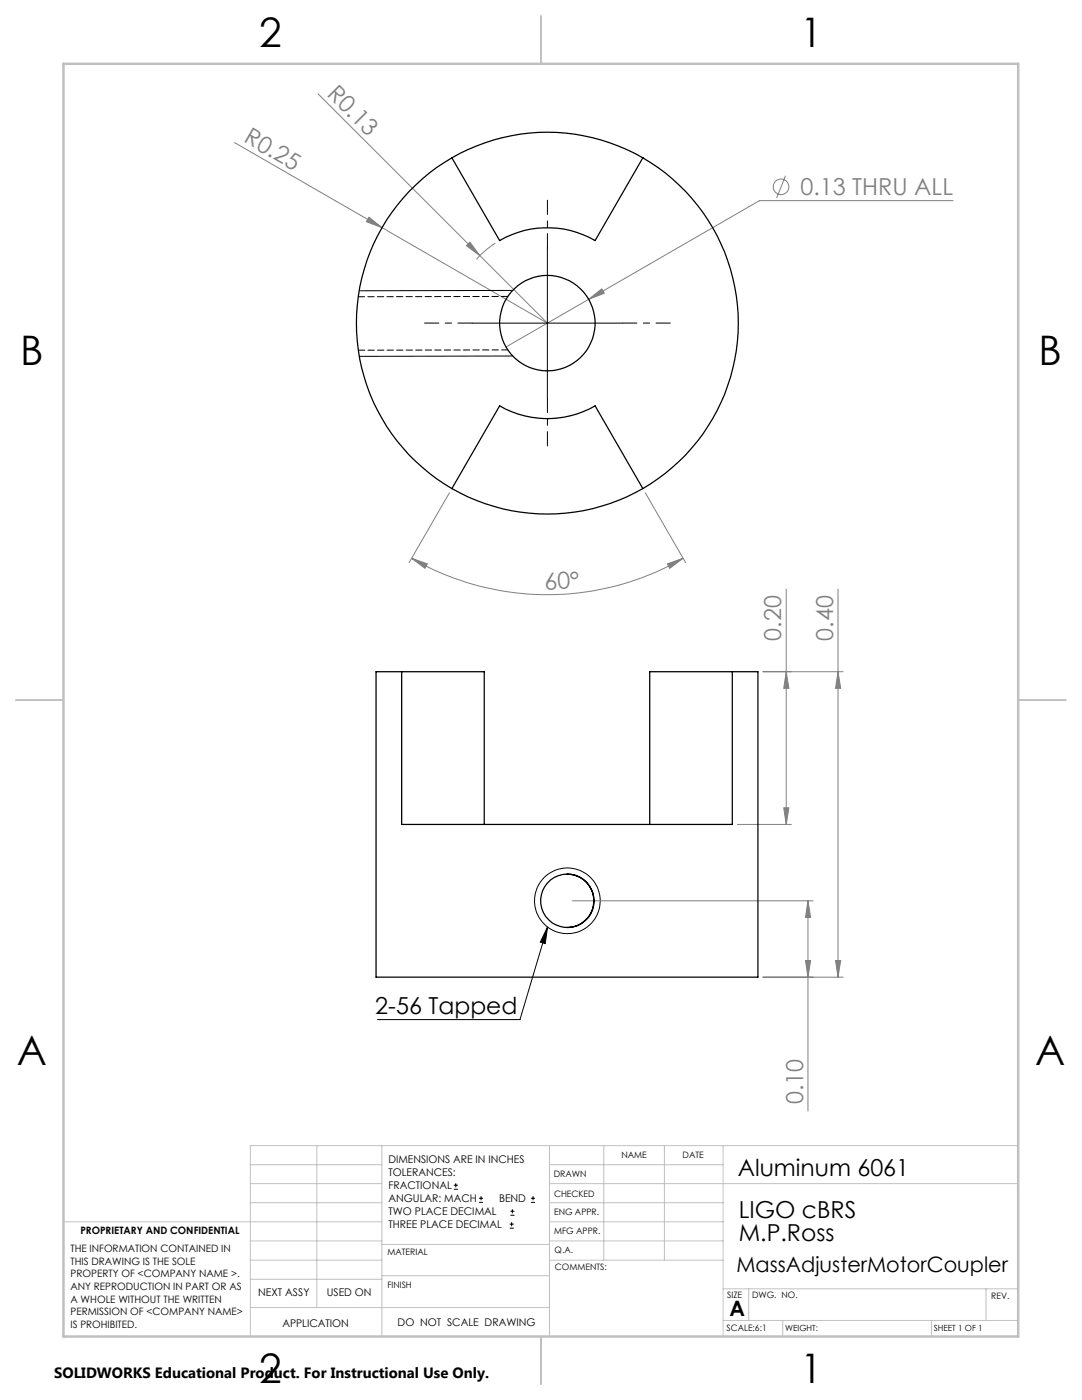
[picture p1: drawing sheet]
<svg xmlns="http://www.w3.org/2000/svg" width="216mm" height="279mm" viewBox="0 0 216 279" stroke-linecap="round" stroke-linejoin="round" font-family="sans-serif">
<g fill="none" stroke="#808080" stroke-width=".2">
<path d="M63.5 18.7l32.2 32.3M46.8 28.5l62.4 36-13.5-13.5M156.7 35.1l-1.7 4.4M73.6 43.4l2.6 2-3.1-1.2zM93.1 49l.7-.7 1.9 2.7zM98.8 48.5a19.3 19.3 0 0 0-3.7 3.3M117.5 59.7l2.6-2.1 .5 .9zM117.5 59.7l-16.5 9.6M190.2 40h-38.6l-34.1 19.7M89.7 98.4l-8.1 13.9M128.8 98.4l8 13.9M82.1 111.4l3.2 1.1-.5 .9z"/>
<path d="M82.1 111.4a54.1 54.1 0 0 0 54.2 0M133.2 112.5l3.1-1.1-2.7 2zM156.9 117.6v46.9M167.2 117.6v77.4M152.2 134.1h16M156.9 134.1l.5 3.3h-1zM167.2 134.1l.5 3.3h-1zM114.2 179.8h48M147.1 164.5h10.8M156.4 161.2h1l-.5 3.3zM161.2 179.8l.5 3.3h-1zM161.2 179.8v41.9"/>
<path d="M152.2 195h16M160.7 191.7h1l-.5 3.3zM166.7 191.7h1l-.5 3.3z"/>
<circle cx="155.9" cy="37.3" r="1.55"/>
</g>
<g fill="none" stroke="#000" stroke-width=".2">
<path d="M102.3 58h-30.6M109.2 49.5v30M94.2 64.5h30M102.3 71l-30.6 .1M109.3 185l-5.5 18.5h-28.5M109.3 185l-.5 3.3-1-.3zM90.6 237.3h.8M90.6 236.5h.8M90.9 236.1v.9M95.6 240h.8M95.6 239.1h.8M96 238.7v.8"/>
<path d="M105.9 240h.9M105.9 239.1h.9M106.4 238.7v.8M101.7 245.1h.8M101.7 244.3h.8M101.8 242.5h.9M101.8 241.7h.9M102.1 243.9v.8M102.2 241.3v.8"/>
<circle cx="113.2" cy="179.8" r="6.6"/>
</g>
<g fill="none" stroke="#c0c0c0" stroke-width=".2">
<path d="M50 232.4h26.2M50 236.2h26.2M63.2 228.6v32.3M76.2 228.6v38.1M109.6 228.6v38.1M109.6 232.4h34.7M109.6 236.2h93.6M120.5 228.6v22.9M132.6 228.6v22.9M144.3 228.6v38.1M203.2 228.6h-153.2v38.1M12.7 243.8h63.5"/>
<path d="M50 251.5h26.2M50 240h26.2M50 247.7h26.2M50 255.3h26.2M76.2 254.6h33.4M76.2 248.4h33.4M109.6 251.5h34.7M109.6 243.8h34.7M109.6 240h34.7M109.6 247.7h34.7M144.3 257.2h58.9M149.4 257.2v6.3"/>
<path d="M196.7 257.2v6.3M50 260.9h59.6M144.3 263.5h58.9M156.2 263.5v3.2M185.9 263.5v3.2"/>
</g>
<path d="M108 3.2v9.5M3.1 139.7h9.6M203.2 139.7h9.5M108 266.7v9.6" fill="none" stroke="#c0c0c0" stroke-width=".25"/>
<path d="M12.7 12.7h190.5v254h-190.5z" fill="none" stroke="#c0c0c0" stroke-width=".5"/>
<path d="M109.2 49.5v-9.5M94.2 64.5h-9.5M109.2 79.5v9.5M124.2 64.5h9.6" fill="none" stroke="#000" stroke-width=".2" stroke-dasharray="15.2 1.3 1.3 1.3" stroke-dashoffset="12.4"/>
<g fill="#808080">
<path d="M93.1 49l.7-.7 1.9 2.7z"/>
<path d="M73.6 43.4l2.6 2-3.1-1.2z"/>
<path d="M117.5 59.7l2.6-2.1 .5 .9z"/>
<path d="M82.1 111.4l3.2 1.1-.5 .9zM133.2 112.5l3.1-1.1-2.7 2z"/>
<path d="M166.7 191.7h1l-.5 3.3zM167.2 134.1l.5 3.3h-1zM160.7 191.7h1l-.5 3.3zM161.2 179.8l.5 3.3h-1z"/>
<path d="M156.9 134.1l.5 3.3h-1zM156.4 161.2h1l-.5 3.3z"/>
</g>
<path d="M109.3 185l-.5 3.3-1-.3z" fill="#000"/>
<g fill="none" stroke="#000" stroke-width=".25">
<path d="M90.2 31.5l9.5 16.5a19.1 19.1 0 0 1 19 0l9.6-16.5M90.2 31.5a38 38 0 0 1 38.1 0M90.2 31.5a38.1 38.1 0 0 0 0 66M128.3 31.5a38.1 38.1 0 0 1 0 66M90.2 97.5l9.5-16.5a19.1 19.1 0 0 0 19 0l9.6 16.5M90.2 97.5a38.3 38.3 0 0 0 38.1 0M80.2 134.1h-5.2v60.9h76.2v-60.9h-5.1M80.2 134.1v30.4h65.9v-30.4M80.2 134.1h16.4v30.4M146.1 134.1h-16.5v30.4M113.1 174.4a5.3 5.3 0 0 1 5.4 5.4 5.3 5.3 0 0 1-5.4 5.3"/>
<circle cx="109.2" cy="64.5" r="9.5"/>
<circle cx="113.2" cy="179.8" r="5.3"/>
</g>
<path d="M101.3 59.2h-29.8M71.5 69.9l29.9-.1" fill="none" stroke="#000" stroke-width=".2" stroke-dasharray="1.3 .6"/>
<g font-size="8.1">
<text x="51.7" y="9.3">2</text>
<text x="159.7" y="9.3">1</text>
<text x="4" y="72.8">B</text>
<text x="207.2" y="72.8">B</text>
<text x="3.3" y="212.5">A</text>
<text x="206.5" y="212.5">A</text>
<text x="51.7" y="276">2</text>
<text x="159.7" y="276">1</text>
</g>
<g font-size="4.7" fill="#808080">
<text x="65.1" y="18.9" transform="rotate(45 65.1 18.9)">R0.13</text>
<text x="48.5" y="28.2" transform="rotate(30 48.5 28.2)">R0.25</text>
<text x="159.7" y="39">0.13 THRU ALL</text>
<text x="108.7" y="117.8" transform="rotate(-3 108.7 117.8)">60°</text>
<text x="155.9" y="127.9" transform="rotate(-90 155.9 127.9)">0.20</text>
<text x="166.2" y="127.9" transform="rotate(-90 166.2 127.9)">0.40</text>
<text x="160.2" y="220.4" transform="rotate(-90 160.2 220.4)">0.10</text>
</g>
<g font-size="4.7">
<text x="74.9" y="202.4">2-56 Tapped</text>
<text x="147.2" y="234.6">Aluminum 6061</text>
<text x="147.4" y="243.1">LIGO cBRS</text>
<text x="147.4" y="247.7">M.P.Ross</text>
</g>
<g font-size="4.2">
<text x="146.9" y="253.8">MassAdjusterMotorCoupler</text>
<text x="145.6" y="262.7">A</text>
</g>
<text font-size="3" x="10.8" y="275.1">SOLIDWORKS Educational Product. For Instructional Use Only.</text>
<g font-size="2.1">
<text x="77.5" y="232.2">DIMENSIONS ARE IN INCHES</text>
<text x="77.5" y="234.7">TOLERANCES:</text>
<text x="77.5" y="237.3">FRACTIONAL</text>
<text x="77.5" y="239.9">ANGULAR: MACH</text>
<text x="99.6" y="239.9">BEND</text>
<text x="77.5" y="242.5">TWO PLACE DECIMAL</text>
<text x="77.5" y="245.1">THREE PLACE DECIMAL</text>
<text x="51.5" y="258.7">NEXT ASSY</text>
<text x="65.2" y="258.6">USED ON</text>
<text x="56.3" y="264.8">APPLICATION</text>
<text x="79.3" y="264.6">DO NOT SCALE DRAWING</text>
</g>
<g font-size="2">
<text x="14.1" y="249.9">THE INFORMATION CONTAINED IN</text>
<text x="16" y="246.3">PROPRIETARY AND CONFIDENTIAL</text>
<text x="14.1" y="252.4">THIS DRAWING IS THE SOLE</text>
<text x="14.1" y="254.9">PROPERTY OF &lt;COMPANY NAME &gt;.</text>
<text x="14.1" y="257.4">ANY REPRODUCTION IN PART OR AS</text>
<text x="14.1" y="260">A WHOLE WITHOUT THE WRITTEN</text>
<text x="14.1" y="262.5">PERMISSION OF &lt;COMPANY NAME&gt;</text>
<text x="14.1" y="265">IS PROHIBITED.</text>
</g>
<g font-size="1.8">
<text x="124" y="231.1">NAME</text>
<text x="136.2" y="231.1">DATE</text>
<text x="110.5" y="234.8">DRAWN</text>
<text x="110.5" y="238.9">CHECKED</text>
<text x="110.6" y="242.5">ENG APPR.</text>
<text x="77.3" y="250.5">MATERIAL</text>
<text x="110.6" y="246.3">MFG APPR.</text>
<text x="110.7" y="250">Q.A.</text>
<text x="77.3" y="257">FINISH</text>
<text x="110.7" y="253.5">COMMENTS:</text>
<text x="145.1" y="259">SIZE</text>
<text x="150.1" y="259.1">DWG. NO.</text>
<text x="197.8" y="259.2">REV.</text>
<text x="145" y="265.7">SCALE:6:1</text>
</g>
<g font-size="1.7">
<text x="156.7" y="265.7">WEIGHT:</text>
<text x="186.3" y="265.7">SHEET 1 OF 1</text>
</g>
</svg>
